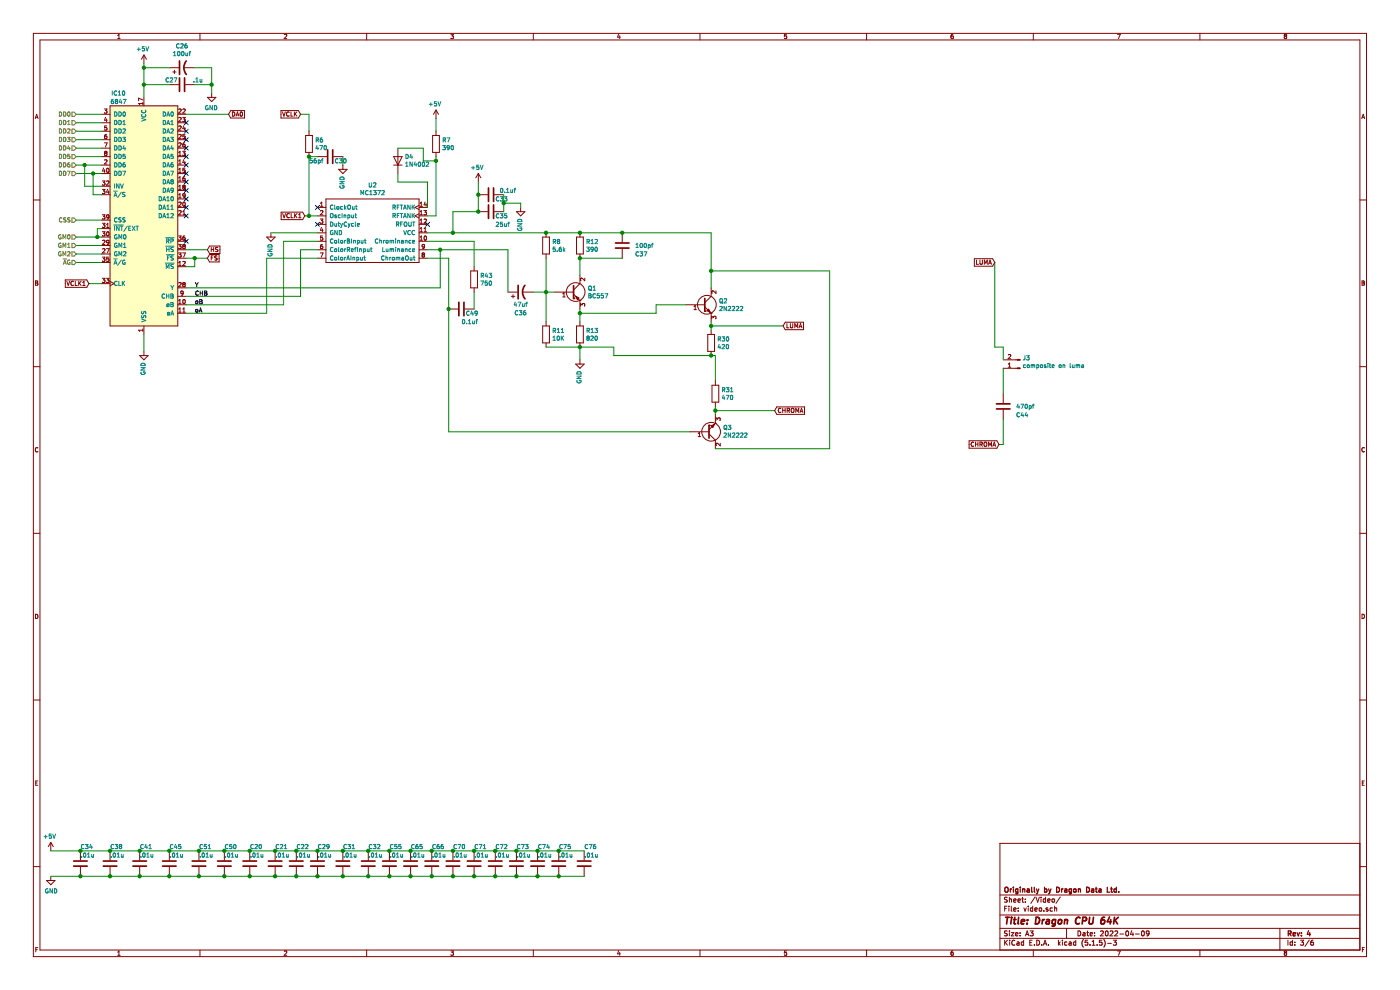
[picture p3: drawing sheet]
EESchema Schematic File Version 4
EELAYER 30 0
EELAYER END
$Descr A3 16535 11693
encoding utf-8
Sheet 3 6
Title "Dragon CPU 64K"
Date "2022-04-09"
Rev "4"
Comp "Originally by Dragon Data Ltd."
Comment1 ""
Comment2 ""
Comment3 ""
Comment4 ""
$EndDescr
$Comp
L dragon64:6847 U?
U 1 1
P 1700 2550
AR Path="/5FBB6286" Ref="U?"  Part="1" 
AR Path="/5FB668CD/5FBB6286" Ref="IC10"  Part="1" 
F 0 "IC10" H 2000 4000 50  0000 C CNN
F 1 "6847" H 2000 3900 50  0000 C CNN
F 2 "Package_DIP:DIP-40_W15.24mm_Socket_LongPads" H 1700 1050 50  0001 C CNN
F 3 "" H 1600 3975 50  0001 C CNN
	1    1700 2550
	-1   0    0    -1  
$EndComp
NoConn ~ 2200 1450
NoConn ~ 2200 1550
NoConn ~ 2200 1650
NoConn ~ 2200 1750
NoConn ~ 2200 1850
NoConn ~ 2200 1950
NoConn ~ 2200 2050
NoConn ~ 2200 2150
NoConn ~ 2200 2250
NoConn ~ 2200 2350
NoConn ~ 2200 2450
NoConn ~ 2200 2550
NoConn ~ 2200 2850
$Comp
L power:+5V #PWR?
U 1 1
P 1700 750
AR Path="/5FBB6299" Ref="#PWR?"  Part="1" 
AR Path="/5FB668CD/5FBB6299" Ref="#PWR0111"  Part="1" 
F 0 "#PWR0111" H 1700 600 50  0001 C CNN
F 1 "+5V" H 1715 923 50  0000 C CNN
F 2 "" H 1700 750 50  0001 C CNN
F 3 "" H 1700 750 50  0001 C CNN
	1    1700 750 
	-1   0    0    -1  
$EndComp
$Comp
L power:GND #PWR?
U 1 1
P 1700 4150
AR Path="/5FBB62A1" Ref="#PWR?"  Part="1" 
AR Path="/5FB668CD/5FBB62A1" Ref="#PWR0112"  Part="1" 
F 0 "#PWR0112" H 1700 3900 50  0001 C CNN
F 1 "GND" V 1705 4022 50  0000 R CNN
F 2 "" H 1700 4150 50  0001 C CNN
F 3 "" H 1700 4150 50  0001 C CNN
	1    1700 4150
	-1   0    0    -1  
$EndComp
Wire Wire Line
	1700 4150 1700 3950
Text HLabel 900  1350 0    50   Input ~ 0
DD0
Text HLabel 900  1450 0    50   Input ~ 0
DD1
Text HLabel 900  1550 0    50   Input ~ 0
DD2
Text HLabel 900  1650 0    50   Input ~ 0
DD3
Text HLabel 900  1750 0    50   Input ~ 0
DD4
Text HLabel 900  1850 0    50   Input ~ 0
DD5
Text HLabel 900  1950 0    50   Input ~ 0
DD6
Text HLabel 900  2050 0    50   Input ~ 0
DD7
Wire Wire Line
	1200 1950 1000 1950
Wire Wire Line
	1000 1950 1000 2200
Wire Wire Line
	1000 2200 1200 2200
Connection ~ 1000 1950
Wire Wire Line
	1000 1950 900  1950
Wire Wire Line
	900  2050 1100 2050
Wire Wire Line
	1200 2300 1100 2300
Wire Wire Line
	1100 2300 1100 2050
Connection ~ 1100 2050
Wire Wire Line
	1100 2050 1200 2050
Text HLabel 900  2600 0    50   Input ~ 0
CSS
Text HLabel 900  2800 0    50   Input ~ 0
GM0
Text HLabel 900  2900 0    50   Input ~ 0
GM1
Text HLabel 900  3000 0    50   Input ~ 0
GM2
Text HLabel 900  3100 0    50   Input ~ 0
~A~G
Wire Wire Line
	1200 2800 1150 2800
Wire Wire Line
	1150 2800 1150 2700
Wire Wire Line
	1150 2700 1200 2700
Connection ~ 1150 2800
Wire Wire Line
	1150 2800 900  2800
Text Label 2300 3700 0    50   ~ 0
oA
Text Label 2300 3600 0    50   ~ 0
oB
Text Label 2300 3500 0    50   ~ 0
CHB
Text Label 2300 3400 0    50   ~ 0
Y
Wire Wire Line
	1200 3100 900  3100
Wire Wire Line
	1200 3000 900  3000
Wire Wire Line
	1200 2900 900  2900
Wire Wire Line
	900  2600 1200 2600
Wire Wire Line
	900  1350 1200 1350
Wire Wire Line
	1200 1450 900  1450
Wire Wire Line
	900  1550 1200 1550
Wire Wire Line
	1200 1650 900  1650
Wire Wire Line
	900  1750 1200 1750
Wire Wire Line
	1200 1850 900  1850
$Comp
L Device:C C45
U 1 1
P 2000 10200
F 0 "C45" H 2000 10400 50  0000 R CNN
F 1 ".01u" H 2000 10300 50  0000 R CNN
F 2 "Capacitor_THT:C_Disc_D7.5mm_W2.5mm_P5.00mm" H 2038 10050 50  0001 C CNN
F 3 "~" H 2000 10200 50  0001 C CNN
	1    2000 10200
	-1   0    0    -1  
$EndComp
$Comp
L Device:C C41
U 1 1
P 1650 10200
F 0 "C41" H 1650 10400 50  0000 R CNN
F 1 ".01u" H 1650 10300 50  0000 R CNN
F 2 "Capacitor_THT:C_Disc_D7.5mm_W2.5mm_P5.00mm" H 1688 10050 50  0001 C CNN
F 3 "~" H 1650 10200 50  0001 C CNN
	1    1650 10200
	-1   0    0    -1  
$EndComp
$Comp
L power:GND #PWR0209
U 1 1
P 2500 1100
F 0 "#PWR0209" H 2500 850 50  0001 C CNN
F 1 "GND" H 2505 927 50  0000 C CNN
F 2 "" H 2500 1100 50  0001 C CNN
F 3 "" H 2500 1100 50  0001 C CNN
	1    2500 1100
	-1   0    0    -1  
$EndComp
Wire Wire Line
	1700 1150 1700 1000
$Comp
L Device:C C27
U 1 1
P 2150 1000
F 0 "C27" V 2200 950 50  0000 R CNN
F 1 ".1u" V 2200 1250 50  0000 R CNN
F 2 "Capacitor_THT:C_Disc_D7.5mm_W2.5mm_P5.00mm" H 2188 850 50  0001 C CNN
F 3 "~" H 2150 1000 50  0001 C CNN
	1    2150 1000
	0    1    -1   0   
$EndComp
Wire Wire Line
	2000 800  1700 800 
Connection ~ 1700 800 
Wire Wire Line
	1700 800  1700 750 
Wire Wire Line
	2000 1000 1700 1000
Connection ~ 1700 1000
Wire Wire Line
	1700 1000 1700 800 
Wire Wire Line
	2300 1000 2500 1000
Wire Wire Line
	2500 1000 2500 1100
Wire Wire Line
	2500 1000 2500 800 
Wire Wire Line
	2500 800  2300 800 
Connection ~ 2500 1000
Wire Wire Line
	1050 3350 1200 3350
$Comp
L power:+5V #PWR?
U 1 1
P 600 10050
AR Path="/608C8348" Ref="#PWR?"  Part="1" 
AR Path="/5FB668CD/608C8348" Ref="#PWR0215"  Part="1" 
F 0 "#PWR0215" H 600 9900 50  0001 C CNN
F 1 "+5V" H 615 10223 50  0000 C CNN
F 2 "" H 600 10050 50  0001 C CNN
F 3 "" H 600 10050 50  0001 C CNN
	1    600  10050
	-1   0    0    -1  
$EndComp
$Comp
L Device:C C34
U 1 1
P 950 10200
F 0 "C34" H 950 10400 50  0000 R CNN
F 1 ".01u" H 950 10300 50  0000 R CNN
F 2 "Capacitor_THT:C_Disc_D7.5mm_W2.5mm_P5.00mm" H 988 10050 50  0001 C CNN
F 3 "~" H 950 10200 50  0001 C CNN
	1    950  10200
	-1   0    0    -1  
$EndComp
$Comp
L Device:C C51
U 1 1
P 2350 10200
F 0 "C51" H 2350 10400 50  0000 R CNN
F 1 ".01u" H 2350 10300 50  0000 R CNN
F 2 "Capacitor_THT:C_Disc_D7.5mm_W2.5mm_P5.00mm" H 2388 10050 50  0001 C CNN
F 3 "~" H 2350 10200 50  0001 C CNN
	1    2350 10200
	-1   0    0    -1  
$EndComp
$Comp
L power:GND #PWR?
U 1 1
P 600 10350
AR Path="/5FC1765A/6008CF5E" Ref="#PWR?"  Part="1" 
AR Path="/5FB668CD/6008CF5E" Ref="#PWR0216"  Part="1" 
F 0 "#PWR0216" H 600 10100 50  0001 C CNN
F 1 "GND" H 605 10177 50  0000 C CNN
F 2 "" H 600 10350 50  0001 C CNN
F 3 "" H 600 10350 50  0001 C CNN
	1    600  10350
	1    0    0    -1  
$EndComp
$Comp
L Device:C C38
U 1 1
P 1300 10200
F 0 "C38" H 1300 10400 50  0000 R CNN
F 1 ".01u" H 1300 10300 50  0000 R CNN
F 2 "Capacitor_THT:C_Disc_D7.5mm_W2.5mm_P5.00mm" H 1338 10050 50  0001 C CNN
F 3 "~" H 1300 10200 50  0001 C CNN
	1    1300 10200
	-1   0    0    -1  
$EndComp
$Comp
L Device:C C50
U 1 1
P 2650 10200
F 0 "C50" H 2650 10400 50  0000 R CNN
F 1 ".01u" H 2650 10300 50  0000 R CNN
F 2 "Capacitor_THT:C_Disc_D7.5mm_W2.5mm_P5.00mm" H 2688 10050 50  0001 C CNN
F 3 "~" H 2650 10200 50  0001 C CNN
	1    2650 10200
	-1   0    0    -1  
$EndComp
$Comp
L Device:C_Polarized_US C26
U 1 1
P 2150 800
F 0 "C26" V 2402 800 50  0000 C CNN
F 1 "100uf" V 2311 800 50  0000 C CNN
F 2 "Capacitor_THT:CP_Radial_D4.0mm_P2.00mm" H 2150 800 50  0001 C CNN
F 3 "~" H 2150 800 50  0001 C CNN
	1    2150 800 
	0    -1   -1   0   
$EndComp
Wire Wire Line
	2200 1350 2700 1350
Wire Wire Line
	2200 2950 2450 2950
Text GLabel 2450 2950 2    50   Input ~ 0
HS
$Comp
L New_Library:MC1372 U2
U 1 1
P 4100 2350
F 0 "U2" H 4400 2515 50  0000 C CNN
F 1 "MC1372" H 4400 2424 50  0000 C CNN
F 2 "Package_DIP:DIP-14_W7.62mm_Socket_LongPads" H 4950 2350 50  0001 C CNN
F 3 "" H 4950 2350 50  0001 C CNN
	1    4100 2350
	1    0    0    -1  
$EndComp
Text GLabel 1050 3350 0    50   Input ~ 0
VCLK1
Text GLabel 3600 2550 0    50   Input ~ 0
VCLK1
Wire Wire Line
	3750 2550 3650 2550
NoConn ~ 3750 2450
NoConn ~ 3750 2650
$Comp
L power:GND #PWR?
U 1 1
P 3200 2750
AR Path="/62A3E3A2" Ref="#PWR?"  Part="1" 
AR Path="/5FB668CD/62A3E3A2" Ref="#PWR0117"  Part="1" 
F 0 "#PWR0117" H 3200 2500 50  0001 C CNN
F 1 "GND" V 3205 2622 50  0000 R CNN
F 2 "" H 3200 2750 50  0001 C CNN
F 3 "" H 3200 2750 50  0001 C CNN
	1    3200 2750
	-1   0    0    -1  
$EndComp
Wire Wire Line
	3750 2750 3200 2750
Wire Wire Line
	3350 3600 3350 2850
Wire Wire Line
	3350 2850 3750 2850
Wire Wire Line
	2200 3600 3350 3600
Wire Wire Line
	3750 2950 3550 2950
Wire Wire Line
	3550 2950 3550 3500
Wire Wire Line
	2200 3500 3550 3500
$Comp
L Device:C C30
U 1 1
P 3900 1850
F 0 "C30" V 3950 1800 50  0000 R CNN
F 1 "56pf" V 3950 2100 50  0000 R CNN
F 2 "Capacitor_THT:C_Disc_D7.5mm_W2.5mm_P5.00mm" H 3938 1700 50  0001 C CNN
F 3 "~" H 3900 1850 50  0001 C CNN
	1    3900 1850
	0    -1   1    0   
$EndComp
$Comp
L power:GND #PWR?
U 1 1
P 4050 1950
AR Path="/62A57791" Ref="#PWR?"  Part="1" 
AR Path="/5FB668CD/62A57791" Ref="#PWR0154"  Part="1" 
F 0 "#PWR0154" H 4050 1700 50  0001 C CNN
F 1 "GND" V 4055 1822 50  0000 R CNN
F 2 "" H 4050 1950 50  0001 C CNN
F 3 "" H 4050 1950 50  0001 C CNN
	1    4050 1950
	-1   0    0    -1  
$EndComp
Wire Wire Line
	4050 1950 4050 1850
Wire Wire Line
	3750 1850 3650 1850
Wire Wire Line
	3650 1850 3650 2550
Connection ~ 3650 2550
Wire Wire Line
	3650 2550 3600 2550
$Comp
L Device:R R6
U 1 1
P 3650 1700
F 0 "R6" H 3720 1746 50  0000 L CNN
F 1 "470" H 3720 1655 50  0000 L CNN
F 2 "Resistor_THT:R_Axial_DIN0207_L6.3mm_D2.5mm_P7.62mm_Horizontal" V 3580 1700 50  0001 C CNN
F 3 "~" H 3650 1700 50  0001 C CNN
	1    3650 1700
	1    0    0    -1  
$EndComp
Connection ~ 3650 1850
Wire Wire Line
	3650 1550 3650 1350
Wire Wire Line
	3650 1350 3550 1350
Text GLabel 3550 1350 0    50   Input ~ 0
VCLK
Wire Wire Line
	5050 2950 5200 2950
Wire Wire Line
	5300 3050 5050 3050
Wire Wire Line
	3150 3050 3150 3700
Wire Wire Line
	3150 3700 2200 3700
Wire Wire Line
	3150 3050 3750 3050
Wire Wire Line
	5200 2950 5200 3400
Wire Wire Line
	2200 3400 5200 3400
Wire Wire Line
	5050 2750 5350 2750
Wire Wire Line
	5350 2750 5350 2500
Wire Wire Line
	5050 2450 5050 2150
Wire Wire Line
	5050 2150 4700 2150
Wire Wire Line
	4700 2150 4700 2050
Wire Wire Line
	5050 2550 5150 2550
Wire Wire Line
	5150 2550 5150 1900
$Comp
L Device:R R7
U 1 1
P 5150 1700
F 0 "R7" H 5220 1746 50  0000 L CNN
F 1 "390" H 5220 1655 50  0000 L CNN
F 2 "Resistor_THT:R_Axial_DIN0207_L6.3mm_D2.5mm_P7.62mm_Horizontal" V 5080 1700 50  0001 C CNN
F 3 "~" H 5150 1700 50  0001 C CNN
	1    5150 1700
	1    0    0    -1  
$EndComp
$Comp
L power:+5V #PWR?
U 1 1
P 5150 1400
AR Path="/62AC8654" Ref="#PWR?"  Part="1" 
AR Path="/5FB668CD/62AC8654" Ref="#PWR0165"  Part="1" 
F 0 "#PWR0165" H 5150 1250 50  0001 C CNN
F 1 "+5V" H 5165 1573 50  0000 C CNN
F 2 "" H 5150 1400 50  0001 C CNN
F 3 "" H 5150 1400 50  0001 C CNN
	1    5150 1400
	-1   0    0    -1  
$EndComp
Wire Wire Line
	5150 1550 5150 1400
$Comp
L Device:D D4
U 1 1
P 4700 1900
F 0 "D4" V 4746 1820 50  0000 R CNN
F 1 "1N4002" V 4655 1820 50  0000 R CNN
F 2 "Diode_THT:D_DO-35_SOD27_P7.62mm_Horizontal" H 4700 1900 50  0001 C CNN
F 3 "~" H 4700 1900 50  0001 C CNN
	1    4700 1900
	0    -1   -1   0   
$EndComp
Wire Wire Line
	4700 1750 5000 1750
Wire Wire Line
	5000 1750 5000 1900
Wire Wire Line
	5000 1900 5150 1900
Connection ~ 5150 1900
Wire Wire Line
	5150 1900 5150 1850
Wire Wire Line
	5950 2400 5950 2300
Wire Wire Line
	6150 2400 6150 2450
Wire Wire Line
	5950 2400 6150 2400
$Comp
L power:+5V #PWR?
U 1 1
P 5650 2150
AR Path="/62AAD873" Ref="#PWR?"  Part="1" 
AR Path="/5FB668CD/62AAD873" Ref="#PWR0166"  Part="1" 
F 0 "#PWR0166" H 5650 2000 50  0001 C CNN
F 1 "+5V" H 5665 2323 50  0000 C CNN
F 2 "" H 5650 2150 50  0001 C CNN
F 3 "" H 5650 2150 50  0001 C CNN
	1    5650 2150
	-1   0    0    -1  
$EndComp
$Comp
L power:GND #PWR?
U 1 1
P 6150 2450
AR Path="/62AAB350" Ref="#PWR?"  Part="1" 
AR Path="/5FB668CD/62AAB350" Ref="#PWR0167"  Part="1" 
F 0 "#PWR0167" H 6150 2200 50  0001 C CNN
F 1 "GND" V 6155 2322 50  0000 R CNN
F 2 "" H 6150 2450 50  0001 C CNN
F 3 "" H 6150 2450 50  0001 C CNN
	1    6150 2450
	-1   0    0    -1  
$EndComp
Connection ~ 5950 2400
Wire Wire Line
	5950 2500 5950 2400
Wire Wire Line
	5650 2300 5650 2150
Wire Wire Line
	5650 2500 5650 2300
Connection ~ 5650 2300
$Comp
L Device:C C33
U 1 1
P 5800 2300
F 0 "C33" V 5850 2250 50  0000 R CNN
F 1 "0.1uf" V 5750 2200 50  0000 R CNN
F 2 "Capacitor_THT:C_Disc_D7.5mm_W2.5mm_P5.00mm" H 5838 2150 50  0001 C CNN
F 3 "~" H 5800 2300 50  0001 C CNN
	1    5800 2300
	0    -1   1    0   
$EndComp
$Comp
L Device:C C35
U 1 1
P 5800 2500
F 0 "C35" V 5850 2450 50  0000 R CNN
F 1 "25uf" V 5950 2450 50  0000 R CNN
F 2 "Capacitor_THT:C_Disc_D7.5mm_W2.5mm_P5.00mm" H 5838 2350 50  0001 C CNN
F 3 "~" H 5800 2500 50  0001 C CNN
	1    5800 2500
	0    -1   1    0   
$EndComp
Connection ~ 5650 2500
Wire Wire Line
	5350 2500 5650 2500
NoConn ~ 5050 2650
Connection ~ 5350 2750
$Comp
L Device:Q_NPN_BCE Q2
U 1 1
P 8300 3600
F 0 "Q2" H 8490 3646 50  0000 L CNN
F 1 "2N2222" H 8490 3555 50  0000 L CNN
F 2 "logo:TO-18-3_FIXED" H 8500 3700 50  0001 C CNN
F 3 "~" H 8300 3600 50  0001 C CNN
	1    8300 3600
	1    0    0    -1  
$EndComp
$Comp
L Device:C_Polarized_US C36
U 1 1
P 6150 3450
F 0 "C36" V 5900 3450 50  0000 C CNN
F 1 "47uf" V 6000 3450 50  0000 C CNN
F 2 "Capacitor_THT:CP_Radial_D4.0mm_P2.00mm" H 6150 3450 50  0001 C CNN
F 3 "~" H 6150 3450 50  0001 C CNN
	1    6150 3450
	0    -1   -1   0   
$EndComp
Wire Wire Line
	8400 2750 8400 3200
Wire Wire Line
	5350 2750 6450 2750
Wire Wire Line
	5200 2950 6000 2950
Connection ~ 5200 2950
Wire Wire Line
	6000 2950 6000 3450
$Comp
L Device:R R8
U 1 1
P 6450 2900
F 0 "R8" H 6520 2946 50  0000 L CNN
F 1 "5.6k" H 6520 2855 50  0000 L CNN
F 2 "Resistor_THT:R_Axial_DIN0207_L6.3mm_D2.5mm_P7.62mm_Horizontal" V 6380 2900 50  0001 C CNN
F 3 "~" H 6450 2900 50  0001 C CNN
	1    6450 2900
	1    0    0    -1  
$EndComp
Connection ~ 6450 2750
Wire Wire Line
	6450 2750 6850 2750
$Comp
L Device:R R12
U 1 1
P 6850 2900
F 0 "R12" H 6920 2946 50  0000 L CNN
F 1 "390" H 6920 2855 50  0000 L CNN
F 2 "Resistor_THT:R_Axial_DIN0207_L6.3mm_D2.5mm_P7.62mm_Horizontal" V 6780 2900 50  0001 C CNN
F 3 "~" H 6850 2900 50  0001 C CNN
	1    6850 2900
	1    0    0    -1  
$EndComp
Connection ~ 6850 2750
Wire Wire Line
	6850 2750 7350 2750
$Comp
L Device:C C37
U 1 1
P 7350 2900
F 0 "C37" H 7200 2800 50  0000 R CNN
F 1 "100pf" H 7200 2900 50  0000 R CNN
F 2 "Capacitor_THT:C_Disc_D7.5mm_W2.5mm_P5.00mm" H 7388 2750 50  0001 C CNN
F 3 "~" H 7350 2900 50  0001 C CNN
	1    7350 2900
	-1   0    0    -1  
$EndComp
Connection ~ 7350 2750
Wire Wire Line
	7350 2750 8400 2750
Wire Wire Line
	7350 3050 6850 3050
Wire Wire Line
	6850 3050 6850 3250
Connection ~ 6850 3050
Wire Wire Line
	6450 3050 6450 3450
Wire Wire Line
	6300 3450 6450 3450
$Comp
L Device:Q_PNP_BCE Q1
U 1 1
P 6750 3450
F 0 "Q1" H 6941 3496 50  0000 L CNN
F 1 "BC557" H 6941 3405 50  0000 L CNN
F 2 "logo:TO-92_HandSolder_FIXED" H 6950 3550 50  0001 C CNN
F 3 "~" H 6750 3450 50  0001 C CNN
	1    6750 3450
	1    0    0    -1  
$EndComp
Wire Wire Line
	6450 3450 6550 3450
Connection ~ 6450 3450
$Comp
L Device:R R11
U 1 1
P 6450 3950
F 0 "R11" H 6520 3996 50  0000 L CNN
F 1 "10K" H 6520 3905 50  0000 L CNN
F 2 "Resistor_THT:R_Axial_DIN0207_L6.3mm_D2.5mm_P7.62mm_Horizontal" V 6380 3950 50  0001 C CNN
F 3 "~" H 6450 3950 50  0001 C CNN
	1    6450 3950
	1    0    0    -1  
$EndComp
$Comp
L Device:R R13
U 1 1
P 6850 3950
F 0 "R13" H 6920 3996 50  0000 L CNN
F 1 "820" H 6920 3905 50  0000 L CNN
F 2 "Resistor_THT:R_Axial_DIN0207_L6.3mm_D2.5mm_P7.62mm_Horizontal" V 6780 3950 50  0001 C CNN
F 3 "~" H 6850 3950 50  0001 C CNN
	1    6850 3950
	1    0    0    -1  
$EndComp
Wire Wire Line
	6450 3450 6450 3800
$Comp
L power:GND #PWR?
U 1 1
P 6850 4250
AR Path="/62D4D6C6" Ref="#PWR?"  Part="1" 
AR Path="/5FB668CD/62D4D6C6" Ref="#PWR0168"  Part="1" 
F 0 "#PWR0168" H 6850 4000 50  0001 C CNN
F 1 "GND" V 6855 4122 50  0000 R CNN
F 2 "" H 6850 4250 50  0001 C CNN
F 3 "" H 6850 4250 50  0001 C CNN
	1    6850 4250
	-1   0    0    -1  
$EndComp
Wire Wire Line
	6450 4100 6850 4100
Wire Wire Line
	6850 4100 6850 4250
Connection ~ 6850 4100
Wire Wire Line
	6850 3700 7750 3700
Wire Wire Line
	7750 3700 7750 3600
Wire Wire Line
	7750 3600 8100 3600
Wire Wire Line
	6850 3650 6850 3700
Connection ~ 6850 3700
Wire Wire Line
	6850 3700 6850 3800
$Comp
L Device:R R30
U 1 1
P 8400 4050
F 0 "R30" H 8470 4096 50  0000 L CNN
F 1 "420" H 8470 4005 50  0000 L CNN
F 2 "Resistor_THT:R_Axial_DIN0207_L6.3mm_D2.5mm_P7.62mm_Horizontal" V 8330 4050 50  0001 C CNN
F 3 "~" H 8400 4050 50  0001 C CNN
	1    8400 4050
	1    0    0    -1  
$EndComp
Wire Wire Line
	8400 3900 8400 3850
Wire Wire Line
	8400 4200 7250 4200
Wire Wire Line
	7250 4200 7250 4100
Wire Wire Line
	7250 4100 6850 4100
Wire Wire Line
	8400 3850 9250 3850
Connection ~ 8400 3850
Wire Wire Line
	8400 3850 8400 3800
Text GLabel 9250 3850 2    50   Input ~ 0
LUMA
$Comp
L Device:Q_NPN_BCE Q3
U 1 1
P 8350 5100
F 0 "Q3" H 8540 5054 50  0000 L CNN
F 1 "2N2222" H 8540 5145 50  0000 L CNN
F 2 "logo:TO-18-3_FIXED" H 8550 5200 50  0001 C CNN
F 3 "~" H 8350 5100 50  0001 C CNN
	1    8350 5100
	1    0    0    1   
$EndComp
Wire Wire Line
	8400 3200 9800 3200
Connection ~ 8400 3200
Wire Wire Line
	8400 3200 8400 3400
Wire Wire Line
	5300 5100 8150 5100
Wire Wire Line
	5300 3050 5300 3650
$Comp
L Device:R R31
U 1 1
P 8450 4650
F 0 "R31" H 8520 4696 50  0000 L CNN
F 1 "470" H 8520 4605 50  0000 L CNN
F 2 "Resistor_THT:R_Axial_DIN0207_L6.3mm_D2.5mm_P7.62mm_Horizontal" V 8380 4650 50  0001 C CNN
F 3 "~" H 8450 4650 50  0001 C CNN
	1    8450 4650
	1    0    0    -1  
$EndComp
Wire Wire Line
	8450 4900 8450 4850
Wire Wire Line
	8450 4500 8450 4200
Wire Wire Line
	8450 4200 8400 4200
Connection ~ 8400 4200
Wire Wire Line
	9800 5300 8450 5300
Wire Wire Line
	9800 3200 9800 5300
Wire Wire Line
	8450 4850 9150 4850
Connection ~ 8450 4850
Wire Wire Line
	8450 4850 8450 4800
Text GLabel 9150 4850 2    50   Input ~ 0
CHROMA
$Comp
L Connector:Conn_01x02_Male J3
U 1 1
P 12050 4350
F 0 "J3" H 12022 4232 50  0000 R CNN
F 1 "composite on luma" H 12022 4323 50  0000 R CNN
F 2 "Connector_PinHeader_2.54mm:PinHeader_1x02_P2.54mm_Vertical" H 12050 4350 50  0001 C CNN
F 3 "~" H 12050 4350 50  0001 C CNN
	1    12050 4350
	-1   0    0    1   
$EndComp
Text GLabel 11750 3100 0    50   Input ~ 0
LUMA
Text GLabel 11800 5250 0    50   Input ~ 0
CHROMA
$Comp
L Device:C C44
U 1 1
P 11850 4800
F 0 "C44" H 11700 4700 50  0000 R CNN
F 1 "470pf" H 11700 4800 50  0000 R CNN
F 2 "Capacitor_THT:C_Disc_D7.5mm_W2.5mm_P5.00mm" H 11888 4650 50  0001 C CNN
F 3 "~" H 11850 4800 50  0001 C CNN
	1    11850 4800
	-1   0    0    -1  
$EndComp
Wire Wire Line
	11800 5250 11850 5250
Wire Wire Line
	11850 5250 11850 4950
Wire Wire Line
	11850 4650 11850 4350
Wire Wire Line
	11750 4100 11850 4100
Wire Wire Line
	11850 4100 11850 4250
Wire Wire Line
	11750 3100 11750 4100
$Comp
L Device:C C20
U 1 1
P 2950 10200
F 0 "C20" H 2950 10400 50  0000 R CNN
F 1 ".01u" H 2950 10300 50  0000 R CNN
F 2 "Capacitor_THT:C_Disc_D7.5mm_W2.5mm_P5.00mm" H 2988 10050 50  0001 C CNN
F 3 "~" H 2950 10200 50  0001 C CNN
	1    2950 10200
	-1   0    0    -1  
$EndComp
$Comp
L Device:C C21
U 1 1
P 3250 10200
F 0 "C21" H 3250 10400 50  0000 R CNN
F 1 ".01u" H 3250 10300 50  0000 R CNN
F 2 "Capacitor_THT:C_Disc_D7.5mm_W2.5mm_P5.00mm" H 3288 10050 50  0001 C CNN
F 3 "~" H 3250 10200 50  0001 C CNN
	1    3250 10200
	-1   0    0    -1  
$EndComp
$Comp
L Device:C C22
U 1 1
P 3500 10200
F 0 "C22" H 3500 10400 50  0000 R CNN
F 1 ".01u" H 3500 10300 50  0000 R CNN
F 2 "Capacitor_THT:C_Disc_D7.5mm_W2.5mm_P5.00mm" H 3538 10050 50  0001 C CNN
F 3 "~" H 3500 10200 50  0001 C CNN
	1    3500 10200
	-1   0    0    -1  
$EndComp
$Comp
L Device:C C29
U 1 1
P 3750 10200
F 0 "C29" H 3750 10400 50  0000 R CNN
F 1 ".01u" H 3750 10300 50  0000 R CNN
F 2 "Capacitor_THT:C_Disc_D7.5mm_W2.5mm_P5.00mm" H 3788 10050 50  0001 C CNN
F 3 "~" H 3750 10200 50  0001 C CNN
	1    3750 10200
	-1   0    0    -1  
$EndComp
$Comp
L Device:C C31
U 1 1
P 4050 10200
F 0 "C31" H 4050 10400 50  0000 R CNN
F 1 ".01u" H 4050 10300 50  0000 R CNN
F 2 "Capacitor_THT:C_Disc_D7.5mm_W2.5mm_P5.00mm" H 4088 10050 50  0001 C CNN
F 3 "~" H 4050 10200 50  0001 C CNN
	1    4050 10200
	-1   0    0    -1  
$EndComp
$Comp
L Device:C C32
U 1 1
P 4350 10200
F 0 "C32" H 4350 10400 50  0000 R CNN
F 1 ".01u" H 4350 10300 50  0000 R CNN
F 2 "Capacitor_THT:C_Disc_D7.5mm_W2.5mm_P5.00mm" H 4388 10050 50  0001 C CNN
F 3 "~" H 4350 10200 50  0001 C CNN
	1    4350 10200
	-1   0    0    -1  
$EndComp
Wire Wire Line
	600  10350 950  10350
Wire Wire Line
	950  10350 1300 10350
Connection ~ 950  10350
Wire Wire Line
	1300 10350 1650 10350
Connection ~ 1300 10350
Wire Wire Line
	1650 10350 2000 10350
Connection ~ 1650 10350
Wire Wire Line
	2000 10350 2350 10350
Connection ~ 2000 10350
Wire Wire Line
	2350 10350 2650 10350
Connection ~ 2350 10350
Wire Wire Line
	2650 10350 2950 10350
Connection ~ 2650 10350
Wire Wire Line
	2950 10350 3250 10350
Connection ~ 2950 10350
Wire Wire Line
	3500 10350 3250 10350
Connection ~ 3250 10350
Wire Wire Line
	3500 10350 3750 10350
Connection ~ 3500 10350
Wire Wire Line
	3750 10350 4050 10350
Connection ~ 3750 10350
Wire Wire Line
	4050 10350 4350 10350
Connection ~ 4050 10350
Wire Wire Line
	4050 10050 4350 10050
Wire Wire Line
	4050 10050 3750 10050
Connection ~ 4050 10050
Wire Wire Line
	3750 10050 3500 10050
Connection ~ 3750 10050
Wire Wire Line
	3500 10050 3250 10050
Connection ~ 3500 10050
Wire Wire Line
	3250 10050 2950 10050
Connection ~ 3250 10050
Wire Wire Line
	2950 10050 2650 10050
Connection ~ 2950 10050
Wire Wire Line
	2650 10050 2350 10050
Connection ~ 2650 10050
Wire Wire Line
	2350 10050 2000 10050
Connection ~ 2350 10050
Wire Wire Line
	2000 10050 1650 10050
Connection ~ 2000 10050
Wire Wire Line
	1650 10050 1300 10050
Connection ~ 1650 10050
Wire Wire Line
	1300 10050 950  10050
Connection ~ 1300 10050
Wire Wire Line
	950  10050 600  10050
Connection ~ 950  10050
Text GLabel 2450 3050 2    50   Input ~ 0
FS
Wire Wire Line
	2200 3050 2300 3050
Text GLabel 2700 1350 2    50   Input ~ 0
DA0
Wire Wire Line
	2200 3150 2300 3150
Wire Wire Line
	2300 3150 2300 3050
Connection ~ 2300 3050
Wire Wire Line
	2300 3050 2450 3050
$Comp
L Device:C C49
U 1 1
P 5450 3650
F 0 "C49" V 5500 3600 50  0000 R CNN
F 1 "0.1uf" V 5600 3650 50  0000 R CNN
F 2 "Capacitor_THT:C_Disc_D7.5mm_W2.5mm_P5.00mm" H 5488 3500 50  0001 C CNN
F 3 "~" H 5450 3650 50  0001 C CNN
	1    5450 3650
	0    -1   1    0   
$EndComp
Connection ~ 5300 3650
Wire Wire Line
	5300 3650 5300 5100
$Comp
L Device:R R43
U 1 1
P 5600 3300
F 0 "R43" H 5670 3346 50  0000 L CNN
F 1 "750" H 5670 3255 50  0000 L CNN
F 2 "Resistor_THT:R_Axial_DIN0207_L6.3mm_D2.5mm_P7.62mm_Horizontal" V 5530 3300 50  0001 C CNN
F 3 "~" H 5600 3300 50  0001 C CNN
	1    5600 3300
	1    0    0    -1  
$EndComp
Wire Wire Line
	5600 3650 5600 3450
Wire Wire Line
	5600 3150 5600 2850
Wire Wire Line
	5600 2850 5050 2850
$Comp
L Device:C C55
U 1 1
P 4600 10200
F 0 "C55" H 4600 10400 50  0000 R CNN
F 1 ".01u" H 4600 10300 50  0000 R CNN
F 2 "Capacitor_THT:C_Disc_D7.5mm_W2.5mm_P5.00mm" H 4638 10050 50  0001 C CNN
F 3 "~" H 4600 10200 50  0001 C CNN
	1    4600 10200
	-1   0    0    -1  
$EndComp
$Comp
L Device:C C65
U 1 1
P 4850 10200
F 0 "C65" H 4850 10400 50  0000 R CNN
F 1 ".01u" H 4850 10300 50  0000 R CNN
F 2 "Capacitor_THT:C_Disc_D7.5mm_W2.5mm_P5.00mm" H 4888 10050 50  0001 C CNN
F 3 "~" H 4850 10200 50  0001 C CNN
	1    4850 10200
	-1   0    0    -1  
$EndComp
$Comp
L Device:C C66
U 1 1
P 5100 10200
F 0 "C66" H 5100 10400 50  0000 R CNN
F 1 ".01u" H 5100 10300 50  0000 R CNN
F 2 "Capacitor_THT:C_Disc_D7.5mm_W2.5mm_P5.00mm" H 5138 10050 50  0001 C CNN
F 3 "~" H 5100 10200 50  0001 C CNN
	1    5100 10200
	-1   0    0    -1  
$EndComp
$Comp
L Device:C C70
U 1 1
P 5350 10200
F 0 "C70" H 5350 10400 50  0000 R CNN
F 1 ".01u" H 5350 10300 50  0000 R CNN
F 2 "Capacitor_THT:C_Disc_D7.5mm_W2.5mm_P5.00mm" H 5388 10050 50  0001 C CNN
F 3 "~" H 5350 10200 50  0001 C CNN
	1    5350 10200
	-1   0    0    -1  
$EndComp
$Comp
L Device:C C71
U 1 1
P 5600 10200
F 0 "C71" H 5600 10400 50  0000 R CNN
F 1 ".01u" H 5600 10300 50  0000 R CNN
F 2 "Capacitor_THT:C_Disc_D7.5mm_W2.5mm_P5.00mm" H 5638 10050 50  0001 C CNN
F 3 "~" H 5600 10200 50  0001 C CNN
	1    5600 10200
	-1   0    0    -1  
$EndComp
$Comp
L Device:C C72
U 1 1
P 5850 10200
F 0 "C72" H 5850 10400 50  0000 R CNN
F 1 ".01u" H 5850 10300 50  0000 R CNN
F 2 "Capacitor_THT:C_Disc_D7.5mm_W2.5mm_P5.00mm" H 5888 10050 50  0001 C CNN
F 3 "~" H 5850 10200 50  0001 C CNN
	1    5850 10200
	-1   0    0    -1  
$EndComp
$Comp
L Device:C C73
U 1 1
P 6100 10200
F 0 "C73" H 6100 10400 50  0000 R CNN
F 1 ".01u" H 6100 10300 50  0000 R CNN
F 2 "Capacitor_THT:C_Disc_D7.5mm_W2.5mm_P5.00mm" H 6138 10050 50  0001 C CNN
F 3 "~" H 6100 10200 50  0001 C CNN
	1    6100 10200
	-1   0    0    -1  
$EndComp
$Comp
L Device:C C74
U 1 1
P 6350 10200
F 0 "C74" H 6350 10400 50  0000 R CNN
F 1 ".01u" H 6350 10300 50  0000 R CNN
F 2 "Capacitor_THT:C_Disc_D7.5mm_W2.5mm_P5.00mm" H 6388 10050 50  0001 C CNN
F 3 "~" H 6350 10200 50  0001 C CNN
	1    6350 10200
	-1   0    0    -1  
$EndComp
$Comp
L Device:C C75
U 1 1
P 6600 10200
F 0 "C75" H 6600 10400 50  0000 R CNN
F 1 ".01u" H 6600 10300 50  0000 R CNN
F 2 "Capacitor_THT:C_Disc_D7.5mm_W2.5mm_P5.00mm" H 6638 10050 50  0001 C CNN
F 3 "~" H 6600 10200 50  0001 C CNN
	1    6600 10200
	-1   0    0    -1  
$EndComp
$Comp
L Device:C C76
U 1 1
P 6900 10200
F 0 "C76" H 6900 10400 50  0000 R CNN
F 1 ".01u" H 6900 10300 50  0000 R CNN
F 2 "Capacitor_THT:C_Disc_D7.5mm_W2.5mm_P5.00mm" H 6938 10050 50  0001 C CNN
F 3 "~" H 6900 10200 50  0001 C CNN
	1    6900 10200
	-1   0    0    -1  
$EndComp
Wire Wire Line
	4350 10350 4600 10350
Connection ~ 4350 10350
Wire Wire Line
	4600 10350 4850 10350
Connection ~ 4600 10350
Wire Wire Line
	4850 10350 5100 10350
Connection ~ 4850 10350
Wire Wire Line
	5100 10350 5350 10350
Connection ~ 5100 10350
Wire Wire Line
	5350 10350 5600 10350
Connection ~ 5350 10350
Wire Wire Line
	5600 10350 5850 10350
Connection ~ 5600 10350
Wire Wire Line
	5850 10350 6100 10350
Connection ~ 5850 10350
Wire Wire Line
	6100 10350 6350 10350
Connection ~ 6100 10350
Wire Wire Line
	6350 10350 6600 10350
Connection ~ 6350 10350
Wire Wire Line
	6600 10350 6900 10350
Connection ~ 6600 10350
Wire Wire Line
	6900 10050 6600 10050
Wire Wire Line
	6600 10050 6350 10050
Connection ~ 6600 10050
Wire Wire Line
	6350 10050 6100 10050
Connection ~ 6350 10050
Wire Wire Line
	6100 10050 5850 10050
Connection ~ 6100 10050
Wire Wire Line
	5850 10050 5600 10050
Connection ~ 5850 10050
Wire Wire Line
	5600 10050 5350 10050
Connection ~ 5600 10050
Wire Wire Line
	5350 10050 5100 10050
Connection ~ 5350 10050
Wire Wire Line
	5100 10050 4850 10050
Connection ~ 5100 10050
Wire Wire Line
	4850 10050 4600 10050
Connection ~ 4850 10050
Wire Wire Line
	4600 10050 4350 10050
Connection ~ 4600 10050
Connection ~ 4350 10050
$EndSCHEMATC
